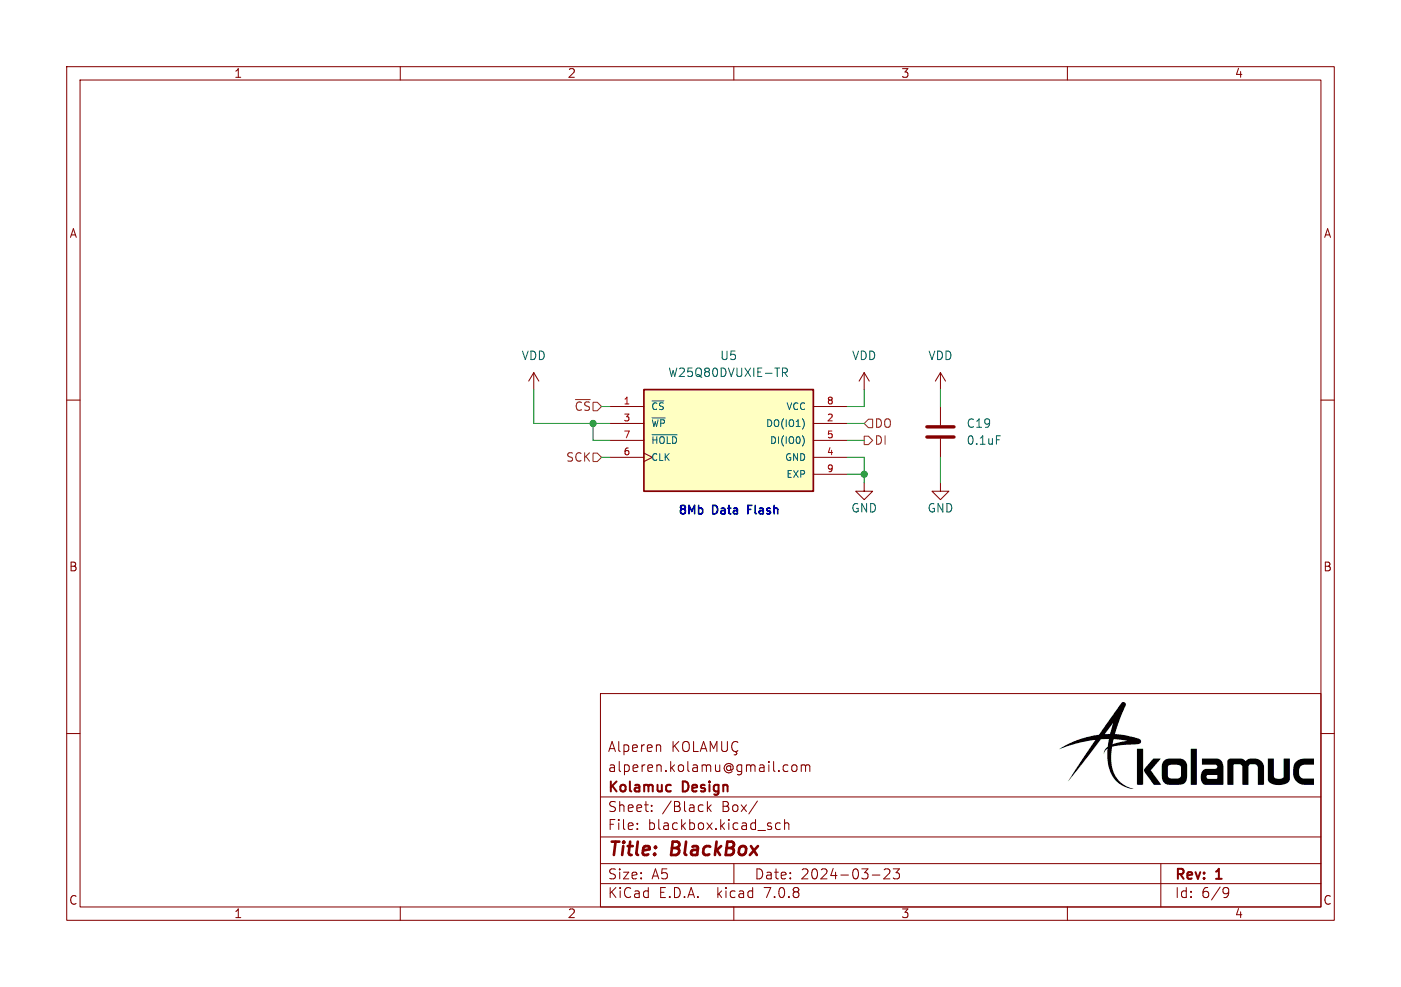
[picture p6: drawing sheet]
(kicad_sch (version 20230121) (generator eeschema)

 (paper "A5")

 (title_block
  (title "BlackBox")
  (date "2024-03-23")
  (rev "1")
  (company "Kolamuc Design")
  (comment 1 "alperen.kolamu@gmail.com")
  (comment 2 "Alperen KOLAMUÇ"))

 (lib_symbols
  (symbol "Alperen:W25X20CLUXIG_TR" (pin_names (offset 1.016)) (in_bom yes) (on_board yes)
   (property "Reference" "U" (at -12.7 8.128 0) (effects (font (size 1.27 1.27)) (justify left bottom)))
   (property "Value" "W25X20CLUXIG_TR" (at -12.7254 -10.668 0) (effects (font (size 1.27 1.27)) (justify left bottom)))
   (property "Footprint" "Alperen:8-USON" (at -10.16 7.62 0) (effects (font (size 1.27 1.27)) (justify left bottom) hide))
   (property "Datasheet" "" (at 0 0 0) (effects (font (size 1.27 1.27)) (justify left bottom) hide))
   (property "MANUFACTURER" "Winbond Electronics Corp." (at -10.16 7.62 0) (effects (font (size 1.27 1.27)) (justify left bottom) hide))
   (symbol "W25X20CLUXIG_TR_0_0"
    (rectangle (start -12.7 -7.62) (end 12.7 7.62) (stroke (width 0.254) (type default)) (fill (type background)))
    (pin input line (at -17.78 5.08 0) (length 5.08) (name "~{CS}" (effects (font (size 1.016 1.016)))) (number "1" (effects (font (size 1.016 1.016)))))
    (pin bidirectional line (at 17.78 2.54 180) (length 5.08) (name "DO(IO1)" (effects (font (size 1.016 1.016)))) (number "2" (effects (font (size 1.016 1.016)))))
    (pin input line (at -17.78 2.54 0) (length 5.08) (name "~{WP}" (effects (font (size 1.016 1.016)))) (number "3" (effects (font (size 1.016 1.016)))))
    (pin power_in line (at 17.78 -2.54 180) (length 5.08) (name "GND" (effects (font (size 1.016 1.016)))) (number "4" (effects (font (size 1.016 1.016)))))
    (pin bidirectional line (at 17.78 0 180) (length 5.08) (name "DI(IO0)" (effects (font (size 1.016 1.016)))) (number "5" (effects (font (size 1.016 1.016)))))
    (pin input clock (at -17.78 -2.54 0) (length 5.08) (name "CLK" (effects (font (size 1.016 1.016)))) (number "6" (effects (font (size 1.016 1.016)))))
    (pin input line (at -17.78 0 0) (length 5.08) (name "~{HOLD}" (effects (font (size 1.016 1.016)))) (number "7" (effects (font (size 1.016 1.016)))))
    (pin power_in line (at 17.78 5.08 180) (length 5.08) (name "VCC" (effects (font (size 1.016 1.016)))) (number "8" (effects (font (size 1.016 1.016)))))
    (pin passive line (at 17.78 -5.08 180) (length 5.08) (name "EXP" (effects (font (size 1.016 1.016)))) (number "9" (effects (font (size 1.016 1.016)))))))
  (symbol "Device:C" (pin_numbers hide) (pin_names (offset 0.254)) (in_bom yes) (on_board yes)
   (property "Reference" "C" (at 0.635 2.54 0) (effects (font (size 1.27 1.27)) (justify left)))
   (property "Value" "C" (at 0.635 -2.54 0) (effects (font (size 1.27 1.27)) (justify left)))
   (property "Footprint" "" (at 0.9652 -3.81 0) (effects (font (size 1.27 1.27)) hide))
   (property "Datasheet" "~" (at 0 0 0) (effects (font (size 1.27 1.27)) hide))
   (symbol "C_0_1"
    (polyline (pts (xy -2.032 -0.762) (xy 2.032 -0.762)) (stroke (width 0.508) (type default)) (fill (type none)))
    (polyline (pts (xy -2.032 0.762) (xy 2.032 0.762)) (stroke (width 0.508) (type default)) (fill (type none))))
   (symbol "C_1_1"
    (pin passive line (at 0 3.81 270) (length 2.794) (name "~" (effects (font (size 1.27 1.27)))) (number "1" (effects (font (size 1.27 1.27)))))
    (pin passive line (at 0 -3.81 90) (length 2.794) (name "~" (effects (font (size 1.27 1.27)))) (number "2" (effects (font (size 1.27 1.27)))))))
  (symbol "power:GND" (power) (pin_names (offset 0)) (in_bom yes) (on_board yes)
   (property "Reference" "#PWR" (at 0 -6.35 0) (effects (font (size 1.27 1.27)) hide))
   (property "Value" "GND" (at 0 -3.81 0) (effects (font (size 1.27 1.27))))
   (property "Footprint" "" (at 0 0 0) (effects (font (size 1.27 1.27)) hide))
   (property "Datasheet" "" (at 0 0 0) (effects (font (size 1.27 1.27)) hide))
   (symbol "GND_0_1"
    (polyline (pts (xy 0 0) (xy 0 -1.27) (xy 1.27 -1.27) (xy 0 -2.54) (xy -1.27 -1.27) (xy 0 -1.27)) (stroke (width 0) (type default)) (fill (type none))))
   (symbol "GND_1_1"
    (pin power_in line (at 0 0 270) (length 0) hide (name "GND" (effects (font (size 1.27 1.27)))) (number "1" (effects (font (size 1.27 1.27)))))))
  (symbol "power:VDD" (power) (pin_names (offset 0)) (in_bom yes) (on_board yes)
   (property "Reference" "#PWR" (at 0 -3.81 0) (effects (font (size 1.27 1.27)) hide))
   (property "Value" "VDD" (at 0 3.81 0) (effects (font (size 1.27 1.27))))
   (property "Footprint" "" (at 0 0 0) (effects (font (size 1.27 1.27)) hide))
   (property "Datasheet" "" (at 0 0 0) (effects (font (size 1.27 1.27)) hide))
   (symbol "VDD_0_1"
    (polyline (pts (xy -0.762 1.27) (xy 0 2.54)) (stroke (width 0) (type default)) (fill (type none)))
    (polyline (pts (xy 0 0) (xy 0 2.54)) (stroke (width 0) (type default)) (fill (type none)))
    (polyline (pts (xy 0 2.54) (xy 0.762 1.27)) (stroke (width 0) (type default)) (fill (type none))))
   (symbol "VDD_1_1"
    (pin power_in line (at 0 0 90) (length 0) hide (name "VDD" (effects (font (size 1.27 1.27)))) (number "1" (effects (font (size 1.27 1.27))))))))

 (junction (at 129.54 71.12) (diameter 0) (color 0 0 0 0))
 (junction (at 88.9 63.5) (diameter 0) (color 0 0 0 0))

 (wire (pts (xy 88.9 63.5) (xy 91.44 63.5)) (stroke (width 0) (type default)))
 (wire (pts (xy 140.97 58.42) (xy 140.97 60.96)) (stroke (width 0) (type default)))
 (wire (pts (xy 127 68.58) (xy 129.54 68.58)) (stroke (width 0) (type default)))
 (wire (pts (xy 127 71.12) (xy 129.54 71.12)) (stroke (width 0) (type default)))
 (wire (pts (xy 129.54 71.12) (xy 129.54 72.39)) (stroke (width 0) (type default)))
 (wire (pts (xy 80.01 63.5) (xy 88.9 63.5)) (stroke (width 0) (type default)))
 (wire (pts (xy 129.54 60.96) (xy 129.54 58.42)) (stroke (width 0) (type default)))
 (wire (pts (xy 91.44 66.04) (xy 88.9 66.04)) (stroke (width 0) (type default)))
 (wire (pts (xy 127 60.96) (xy 129.54 60.96)) (stroke (width 0) (type default)))
 (wire (pts (xy 88.9 66.04) (xy 88.9 63.5)) (stroke (width 0) (type default)))
 (wire (pts (xy 129.54 68.58) (xy 129.54 71.12)) (stroke (width 0) (type default)))
 (wire (pts (xy 80.01 58.42) (xy 80.01 63.5)) (stroke (width 0) (type default)))
 (wire (pts (xy 90.17 60.96) (xy 91.44 60.96)) (stroke (width 0) (type default)))
 (wire (pts (xy 129.54 63.5) (xy 127 63.5)) (stroke (width 0) (type default)))
 (wire (pts (xy 140.97 68.58) (xy 140.97 72.39)) (stroke (width 0) (type default)))
 (wire (pts (xy 90.17 68.58) (xy 91.44 68.58)) (stroke (width 0) (type default)))
 (wire (pts (xy 129.54 66.04) (xy 127 66.04)) (stroke (width 0) (type default)))

 (image (at 177.8 111.76) (scale 0.438944)
  (data))

 (text "8Mb Data Flash" (at 101.6 77.47 0) (effects (font (size 1.27 1.27) (thickness 0.254) bold) (justify left bottom)))

 (hierarchical_label "DI" (shape output) (at 129.54 66.04 0) (fields_autoplaced) (effects (font (size 1.27 1.27)) (justify left)))
 (hierarchical_label "SCK" (shape input) (at 90.17 68.58 180) (fields_autoplaced) (effects (font (size 1.27 1.27)) (justify right)))
 (hierarchical_label "DO" (shape input) (at 129.54 63.5 0) (fields_autoplaced) (effects (font (size 1.27 1.27)) (justify left)))
 (hierarchical_label "~{CS}" (shape input) (at 90.17 60.96 180) (fields_autoplaced) (effects (font (size 1.27 1.27)) (justify right)))

 (symbol (lib_id "Device:C") (at 140.97 64.77 0) (unit 1) (in_bom yes) (on_board yes) (dnp no) (fields_autoplaced)
  (property "Reference" "C2" (at 144.78 63.4999 0) (effects (font (size 1.27 1.27)) (justify left)))
  (property "Value" "0.1uF" (at 144.78 66.0399 0) (effects (font (size 1.27 1.27)) (justify left)))
  (property "Footprint" "Capacitor_SMD:C_0402_1005Metric" (at 141.9352 68.58 0) (effects (font (size 1.27 1.27)) hide))
  (property "Datasheet" "./Documents/Datasheet/Capacitor-Samsung.pdf" (at 140.97 64.77 0) (effects (font (size 1.27 1.27)) hide))
  (property "Description" "MLCC (1005) 0402 100nF 16VDC ±10% X7R" (at 140.97 64.77 0) (effects (font (size 1.27 1.27)) hide))
  (property "Package-Case" "0402" (at 140.97 64.77 0) (effects (font (size 1.27 1.27)) hide))
  (property "Manufacturer" "Samsung" (at 140.97 64.77 0) (effects (font (size 1.27 1.27)) hide))
  (property "Suplier" "Ozdisan" (at 140.97 64.77 0) (effects (font (size 1.27 1.27)) hide))
  (property "Suplier Part Number" "CL05B104KO5NNNC" (at 140.97 64.77 0) (effects (font (size 1.27 1.27)) hide))
  (property "URL" "https://ozdisan.com/pasif-komponentler/kapasitorler/smt-smd-ve-mlcc-kapasitorler/CL05B104KO5NNNC/336698" (at 140.97 64.77 0) (effects (font (size 1.27 1.27)) hide)) (pin "1") (pin "2")
  (instances (project "BATF7" (path "" (reference "C2") (unit 1)) (path "" (reference "C19") (unit 1))) (project "TinyDrone" (path "" (reference "C21") (unit 1)))))

 (symbol (lib_id "power:GND") (at 129.54 72.39 0) (mirror y) (unit 1) (in_bom yes) (on_board yes) (dnp no)
  (property "Reference" "#PWR030" (at 129.54 78.74 0) (effects (font (size 1.27 1.27)) hide))
  (property "Value" "GND" (at 129.54 76.2 0) (effects (font (size 1.27 1.27))))
  (property "Footprint" "" (at 129.54 72.39 0) (effects (font (size 1.27 1.27)) hide))
  (property "Datasheet" "" (at 129.54 72.39 0) (effects (font (size 1.27 1.27)) hide)) (pin "1")
  (instances (project "BATF7" (path "" (reference "#PWR030") (unit 1)) (path "" (reference "#PWR054") (unit 1))) (project "RadiolinkAT9C" (path "" (reference "#PWR?") (unit 1)) (path "" (reference "#PWR014") (unit 1)))))

 (symbol (lib_id "power:GND") (at 140.97 72.39 0) (mirror y) (unit 1) (in_bom yes) (on_board yes) (dnp no)
  (property "Reference" "#PWR030" (at 140.97 78.74 0) (effects (font (size 1.27 1.27)) hide))
  (property "Value" "GND" (at 140.97 76.2 0) (effects (font (size 1.27 1.27))))
  (property "Footprint" "" (at 140.97 72.39 0) (effects (font (size 1.27 1.27)) hide))
  (property "Datasheet" "" (at 140.97 72.39 0) (effects (font (size 1.27 1.27)) hide)) (pin "1")
  (instances (project "BATF7" (path "" (reference "#PWR030") (unit 1)) (path "" (reference "#PWR056") (unit 1))) (project "RadiolinkAT9C" (path "" (reference "#PWR?") (unit 1)) (path "" (reference "#PWR014") (unit 1)))))

 (symbol (lib_id "power:VDD") (at 80.01 58.42 0) (unit 1) (in_bom yes) (on_board yes) (dnp no) (fields_autoplaced)
  (property "Reference" "#PWR052" (at 80.01 62.23 0) (effects (font (size 1.27 1.27)) hide))
  (property "Value" "VDD" (at 80.01 53.34 0) (effects (font (size 1.27 1.27))))
  (property "Footprint" "" (at 80.01 58.42 0) (effects (font (size 1.27 1.27)) hide))
  (property "Datasheet" "" (at 80.01 58.42 0) (effects (font (size 1.27 1.27)) hide)) (pin "1")
  (instances (project "BATF7" (path "" (reference "#PWR052") (unit 1))) (project "TinyDrone" (path "" (reference "#PWR0127") (unit 1)))))

 (symbol (lib_id "Alperen:W25X20CLUXIG_TR") (at 109.22 66.04 0) (unit 1) (in_bom yes) (on_board yes) (dnp no) (fields_autoplaced)
  (property "Reference" "U5" (at 109.22 53.34 0) (effects (font (size 1.27 1.27))))
  (property "Value" "W25Q80DVUXIE-TR" (at 109.22 55.88 0) (effects (font (size 1.27 1.27))))
  (property "Footprint" "Alperen:8-USON" (at 99.06 58.42 0) (effects (font (size 1.27 1.27)) (justify left bottom) hide))
  (property "Datasheet" "./Documents/Datasheet/W25Q80DVUXIE.pdf" (at 109.22 66.04 0) (effects (font (size 1.27 1.27)) (justify left bottom) hide))
  (property "Package-Case" "USON8" (at 109.22 66.04 0) (effects (font (size 1.27 1.27)) hide))
  (property "Manufacturer" "WINBOND" (at 109.22 66.04 0) (effects (font (size 1.27 1.27)) hide))
  (property "Suplier" "Ozidsan" (at 109.22 66.04 0) (effects (font (size 1.27 1.27)) hide))
  (property "Description" "IC-25Q80 FLASH 8MB 104MHZ 8-USON" (at 109.22 66.04 0) (effects (font (size 1.27 1.27)) hide))
  (property "Suplier Part Number" "W25Q80DVUXIE-TR" (at 109.22 66.04 0) (effects (font (size 1.27 1.27)) hide))
  (property "URL" "https://ozdisan.com/entegre-devreler-icler/hafiza-entegreleri/hafiza-entegreleri/W25Q80DVUXIE-TR/622014" (at 109.22 66.04 0) (effects (font (size 1.27 1.27)) hide)) (pin "1") (pin "2") (pin "3") (pin "4") (pin "5") (pin "6") (pin "7") (pin "8") (pin "9")
  (instances (project "BATF7" (path "" (reference "U5") (unit 1))) (project "TinyDrone" (path "" (reference "U7") (unit 1)))))

 (symbol (lib_id "power:VDD") (at 129.54 58.42 0) (unit 1) (in_bom yes) (on_board yes) (dnp no) (fields_autoplaced)
  (property "Reference" "#PWR053" (at 129.54 62.23 0) (effects (font (size 1.27 1.27)) hide))
  (property "Value" "VDD" (at 129.54 53.34 0) (effects (font (size 1.27 1.27))))
  (property "Footprint" "" (at 129.54 58.42 0) (effects (font (size 1.27 1.27)) hide))
  (property "Datasheet" "" (at 129.54 58.42 0) (effects (font (size 1.27 1.27)) hide)) (pin "1")
  (instances (project "BATF7" (path "" (reference "#PWR053") (unit 1))) (project "TinyDrone" (path "" (reference "#PWR0139") (unit 1)))))

 (symbol (lib_id "power:VDD") (at 140.97 58.42 0) (unit 1) (in_bom yes) (on_board yes) (dnp no) (fields_autoplaced)
  (property "Reference" "#PWR055" (at 140.97 62.23 0) (effects (font (size 1.27 1.27)) hide))
  (property "Value" "VDD" (at 140.97 53.34 0) (effects (font (size 1.27 1.27))))
  (property "Footprint" "" (at 140.97 58.42 0) (effects (font (size 1.27 1.27)) hide))
  (property "Datasheet" "" (at 140.97 58.42 0) (effects (font (size 1.27 1.27)) hide)) (pin "1")
  (instances (project "BATF7" (path "" (reference "#PWR055") (unit 1))) (project "TinyDrone" (path "" (reference "#PWR0139") (unit 1))))))
